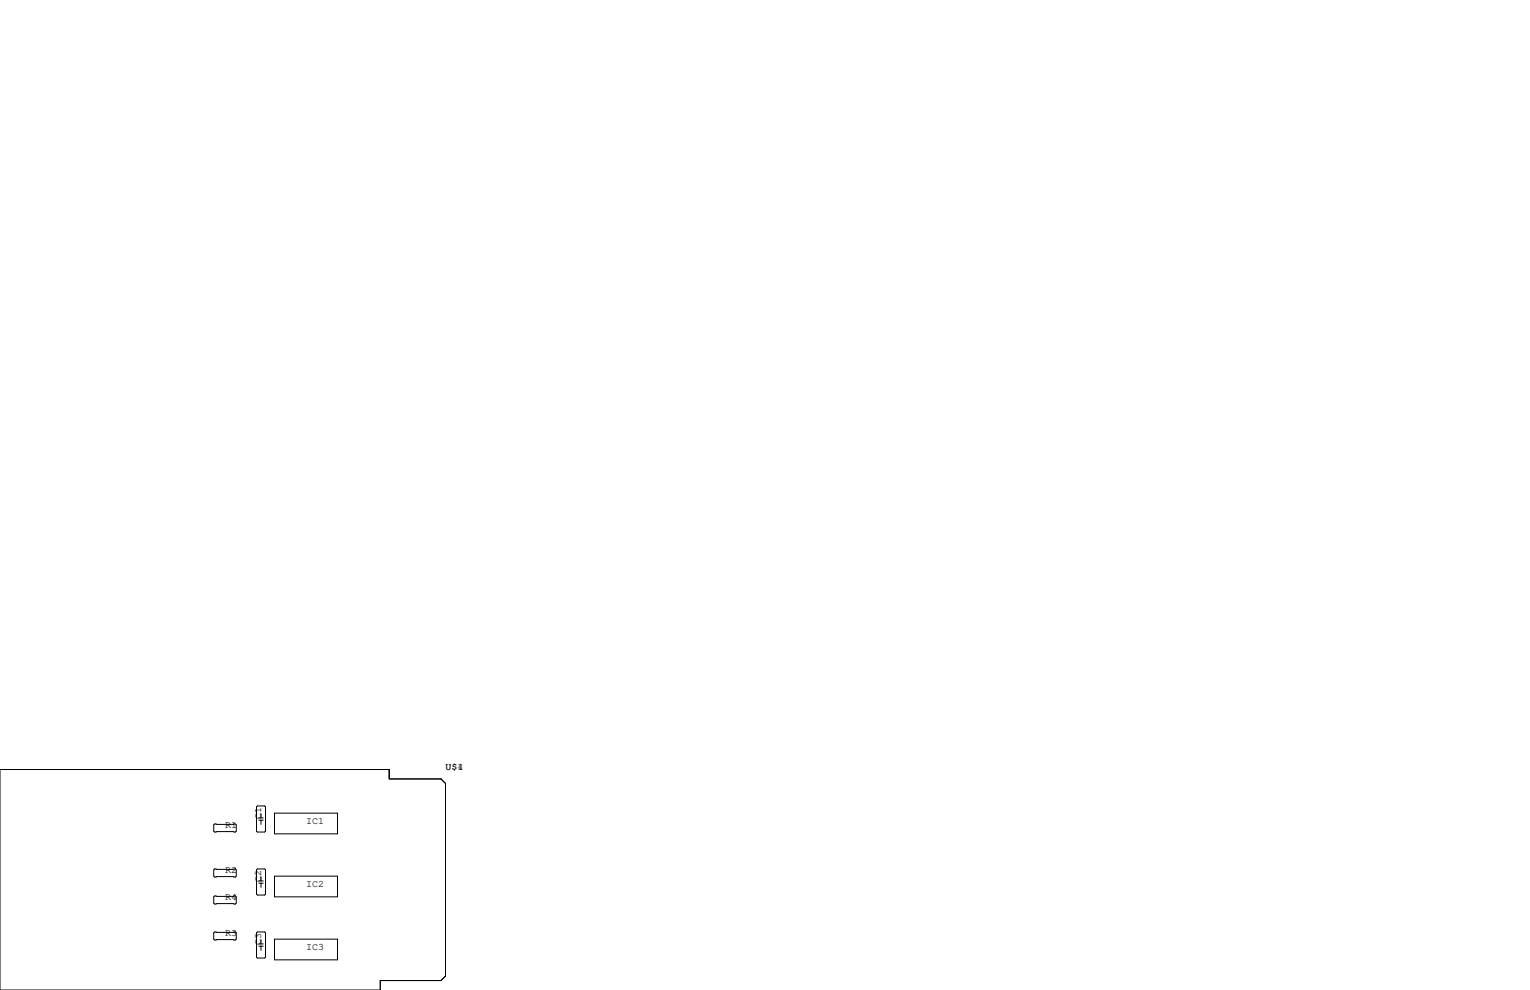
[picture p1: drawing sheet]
<svg xmlns="http://www.w3.org/2000/svg" width="432mm" height="279mm" viewBox="0 0 432 279" stroke-linecap="round" stroke-linejoin="round" font-family="sans-serif">
<g fill="none" stroke="#000" stroke-width=".28">
<path d="M0 217.2h109.9v2.6h14.6l1.2 1.3v54.4l-1.2 1.2h-17.2v2.7h-107.3zM60.6 232.5h5.8l.3 .3v1.8l-.3 .2h-5.8l-.3-.2v-1.8zM72.6 227.5h2.1l.2 .2v6.9l-.2 .2h-2.1l-.2-.2v-6.9zM73 230.8h1.3M73 231.5h1.3M73.7 229.6v1.2M73.7 231.5v1.2M77.5 229.5h17.8v5.8h-17.8zM60.3 245.5l.3-.3h5.8l.3 .3v1.8l-.3 .2h-5.8l-.3-.2zM60.3 253.1l.3-.2h5.8l.3 .2v1.8l-.3 .2h-5.8l-.3-.2zM72.4 245.5l.2-.3h2.1l.2 .3v6.8l-.2 .3h-2.1l-.2-.3zM73 248.6h1.3"/>
<path d="M73 249.3h1.3M73.7 247.4v1.2M73.7 249.3v1.1M77.5 247.3h17.8v5.8h-17.8zM60.3 263.3l.3-.3h5.8l.3 .3v1.7l-.3 .3h-5.8l-.3-.3zM72.4 263.3l.2-.3h2.1l.2 .3v6.8l-.2 .3h-2.1l-.2-.3zM73 266.4h1.3M73 267h1.3M73.7 265.2v1.2M73.7 267v1.2M77.5 265h17.8v5.9h-17.8z"/>
</g>
<g font-size="2.8">
<text x="125.7" y="217.2">U$1</text>
<text x="129.1" y="217.2">4</text>
<text x="63.5" y="233.7">R1</text>
<text x="73.7" y="231.1" transform="rotate(-90 73.7 231.1)">C1</text>
<text x="86.4" y="232.4">IC1</text>
<text x="63.5" y="246.4">R2</text>
<text x="73.7" y="248.9" transform="rotate(-90 73.7 248.9)">C2</text>
<text x="86.4" y="250.2">IC2</text>
<text x="63.5" y="254">R4</text>
<text x="63.5" y="264.2">R3</text>
<text x="73.7" y="266.7" transform="rotate(-90 73.7 266.7)">C3</text>
<text x="86.4" y="268">IC3</text>
</g>
</svg>
